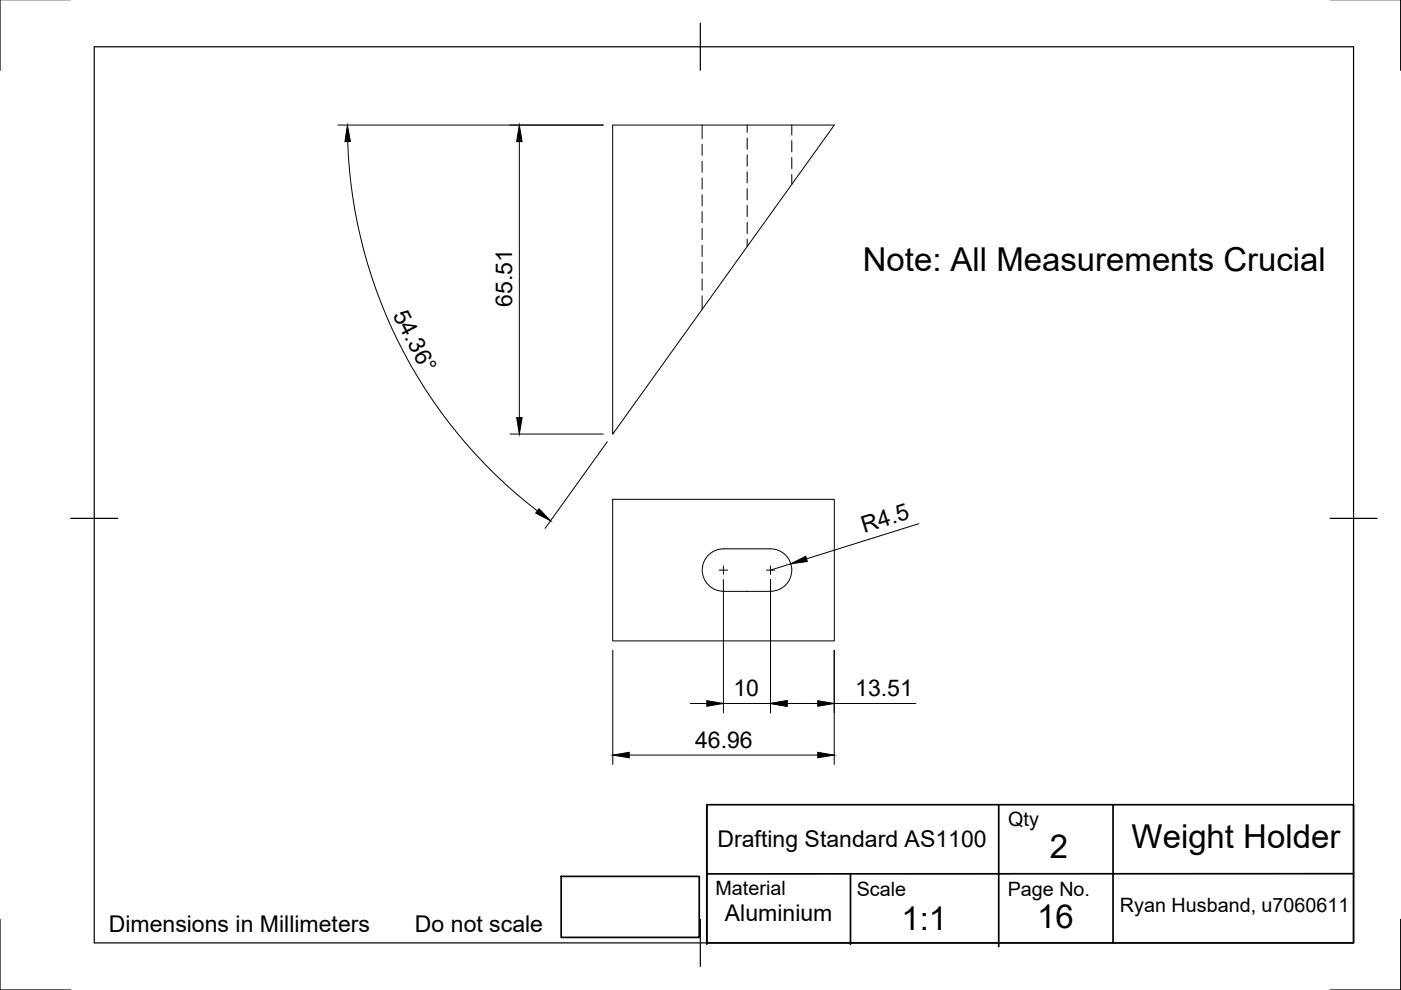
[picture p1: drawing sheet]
<svg xmlns="http://www.w3.org/2000/svg" width="297mm" height="210mm" viewBox="0 0 297 210" stroke-linecap="round" stroke-linejoin="round" font-family="sans-serif">
<!-- layer: Visible -->
<path d="M129.9 26.5h47l-47 65.5zM129.9 105.9h47v30h-47zM153.4 125.4h10M158.4 125.4h.1M163.4 125.4a4.5 4.5 0 0 0 4.5-4.6 4.5 4.5 0 0 0-4.5-4.4h-10a4.5 4.5 0 0 0-4.5 4.5 4.5 4.5 0 0 0 4.5 4.5" fill="none" stroke="#000" stroke-width=".21"/>
<!-- layer: Hidden -->
<g fill="none" stroke="#000" stroke-width=".21">
<path d="M148.9 26.5v2.9M148.9 30.6v2.3M148.9 34.2v2.3M148.9 37.7v2.4M158.4 26.5v1.6M158.4 29.3v2.4M158.4 32.8v2.4M158.4 36.4v2.4M158.4 40v2.4M167.9 26.5v2.1M167.9 29.8v2.4M167.9 33.4v2.4"/>
<path d="M167.9 37v2.1M148.9 41.3v2.4M148.9 44.9v2.4M148.9 48.4v2.4M148.9 52v2.4M148.9 55.6v2.4M148.9 59.2v2.3M158.4 43.6v2.3M158.4 47.1v2.4M158.4 50.7v1.6M148.9 62.7v2.9"/>
</g>
<!-- layer: Border -->
<path d="M0 -.1v15M297 -.1v15M20 9.9h267v190h-267zM148.5 4.9v10M15 109.9h10M282 109.9h10M0 194.9v15h15M148.5 194.9v10M297 194.9v15h-15" fill="none" stroke="#000" stroke-width=".25"/>
<!-- layer: TitleBlock -->
<path d="M149.9 170.6h137.1v29.3h-137.1zM149.9 170.6v29.6M211.8 170.8v29.9M236 170.6v29.3M119 185.8h29.3v12.9h-29.3zM180.3 185.3v14.9M287 185.2l-137.1 .1" fill="none" stroke="#000" stroke-width=".36"/>
<!-- layer: Dimensions -->
<g fill="none" stroke="#000" stroke-width=".21">
<path d="M71.6 26.5h56.3M73.7 30a103.2 103.2 0 0 0 40.2 78.3M110.1 30v58.5M108.1 92h19.8M128.8 93.7l-13.2 18.3M167.7 119.5l-4.3 1.4M194.8 111l-23.8 7.5M129.9 137.9v24.2M153.4 122.9v28.2M163.4 122.9v28.2M176.9 137.9v24.2M146.4 149.2h3.5"/>
<path d="M153.4 149.2h10M166.9 149.2h6.5M176.9 149.2h17.3M133.4 160.1h40"/>
</g>
<path d="M73.7 26.5l.6 3.5h-1.2zM110.1 26.5l.6 3.5h-1.2zM109.5 88.5h1.2l-.6 3.5zM114.3 107.9l2.4 2.5-3.1-1.6zM167.7 119.5l3.1-1.6 .4 1.2zM129.9 160.1l3.5-.6v1.2zM149.9 148.6l3.5 .6-3.5 .5zM163.4 149.2l3.5-.6v1.1zM173.4 148.6l3.5 .6-3.5 .5zM173.4 159.5l3.5 .6-3.5 .6z" fill="#000" stroke="#000" stroke-width=".21"/>
<!-- layer: Center Lines -->
<path d="M153.4 120v1.8M163.4 120v1.8M152.5 120.9h1.8M162.5 120.9h1.8" fill="none" stroke="#000" stroke-width=".21"/>
<g font-size="7">
<text x="182.9" y="57.5">Note: All Measurements Crucial</text>
<text x="239.9" y="179.8">Weight Holder</text>
<text x="222.6" y="181.8">2</text>
<text x="191.1" y="197.2">1:1</text>
<text x="219.9" y="196.7">16</text>
</g>
<g font-size="4.9">
<text x="108.6" y="65" transform="rotate(-90 108.6 65)">65.51</text>
<text x="83.2" y="66.7" transform="rotate(63 83.2 66.7)">54.36°</text>
<text x="183.2" y="113" transform="rotate(-17 183.2 113)">R4.5</text>
<text x="155.5" y="147.6">10</text>
<text x="181.3" y="147.6">13.51</text>
<text x="147.4" y="158.5">46.96</text>
<text x="152.1" y="179.5">Drafting Standard AS1100</text>
<text x="23.1" y="197.6">Dimensions in Millimeters</text>
<text x="88" y="197.6">Do not scale</text>
<text x="153.7" y="195.3">Aluminium</text>
</g>
<g font-size="4.2">
<text x="213.8" y="175.1">Qty</text>
<text x="151.7" y="189.9">Material</text>
<text x="181.6" y="189.9">Scale</text>
<text x="213.7" y="189.9">Page No.</text>
<text x="237.4" y="193.4">Ryan Husband, u7060611</text>
</g>
</svg>
